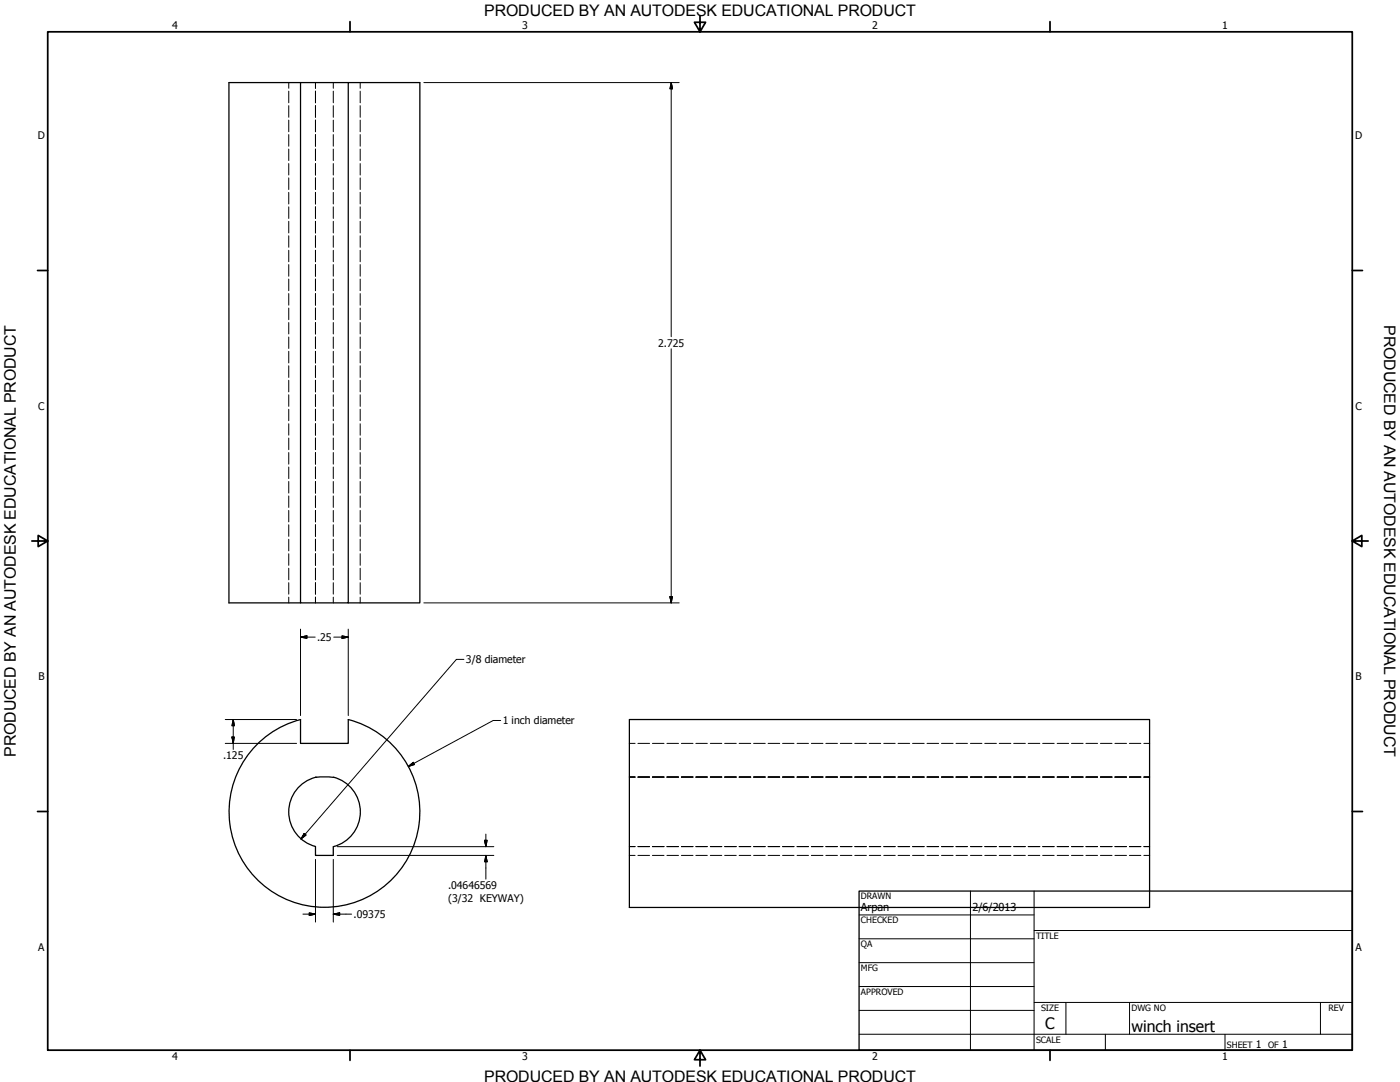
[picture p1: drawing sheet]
<svg xmlns="http://www.w3.org/2000/svg" width="559mm" height="432mm" viewBox="0 0 559 432" stroke-linecap="round" stroke-linejoin="round" font-family="sans-serif">
<!-- layer: Visible (ANSI) -->
<path d="M120 33h19M120 240.6h-28.6v-207.6h28.6v207.6h19v-207.6h28.6v207.6h-28.6M120 287.1v9.6h19v-9.6a38.1 38.1 0 0 1 21.8 58.6 38.1 38.1 0 0 1-62.5 0 38.1 38.1 0 0 1 21.7-58.6M251.2 287.1h207.7v75h-207.7zM133.1 310.2a14.7 14.7 0 0 0-15.6 6.2 14.3 14.3 0 0 0 8.4 21.4v3.6h7.1v-3.5M133.1 310.1a14.3 14.3 0 0 1 10.7 13.9 14.3 14.3 0 0 1-10.7 13.9" fill="none" stroke="#000" stroke-width=".51"/>
<circle cx="125.9" cy="310.2" r=".25" fill="#000"/>
<!-- layer: Hidden (ANSI) -->
<g fill="none" stroke="#000" stroke-width=".4">
<path d="M115.3 33v2.2M115.3 36.4v4.6M125.9 33v2.2M125.9 36.4v4.6M133 33v2.2M133 36.4v4.6M143.8 33v2.2M143.8 36.4v4.6M115.3 42.2v4.6M115.3 47.9v4.7M115.3 53.7v4.7M115.3 59.5v4.6"/>
<path d="M125.9 42.2v4.6M125.9 47.9v4.7M125.9 53.7v4.7M125.9 59.5v4.6M133 42.2v4.6M133 47.9v4.7M133 53.7v4.7M133 59.5v4.6M143.8 42.2v4.6M143.8 47.9v4.7M143.8 53.7v4.7M143.8 59.5v4.6"/>
<path d="M115.3 65.3v4.5M115.3 71v4.6M115.3 76.8v4.6M125.9 65.3v4.5M125.9 71v4.6M125.9 76.8v4.6M133 65.3v4.5M133 71v4.6M133 76.8v4.6M143.8 65.3v4.5M143.8 71v4.6M143.8 76.8v4.6"/>
<path d="M115.3 82.6v4.6M115.3 88.3v4.7M115.3 94.1v4.6M115.3 99.9v4.6M125.9 82.6v4.6M125.9 88.3v4.7M125.9 94.1v4.6M125.9 99.9v4.6M133 82.6v4.6M133 88.3v4.7M133 94.1v4.6M133 99.9v4.6"/>
<path d="M143.8 82.6v4.6M143.8 88.3v4.7M143.8 94.1v4.6M143.8 99.9v4.6M115.3 105.6v4.6M115.3 111.4v4.6M115.3 117.2v4.6M125.9 105.6v4.6M125.9 111.4v4.6M125.9 117.2v4.6M133 105.6v4.6M133 111.4v4.6"/>
<path d="M133 117.2v4.6M143.8 105.6v4.6M143.8 111.4v4.6M143.8 117.2v4.6M115.3 122.9v4.7M115.3 128.7v4.6M115.3 134.5v4.6M125.9 122.9v4.7M125.9 128.7v4.6M125.9 134.5v4.6M133 122.9v4.7M133 128.7v4.6"/>
<path d="M133 134.5v4.6M143.8 122.9v4.7M143.8 128.7v4.6M143.8 134.5v4.6M115.3 140.2v4.6M115.3 146v4.6M115.3 151.8v4.6M115.3 157.5v4.7M125.9 140.2v4.6M125.9 146v4.6M125.9 151.8v4.6M125.9 157.5v4.7"/>
<path d="M133 140.2v4.6M133 146v4.6M133 151.8v4.6M133 157.5v4.7M143.8 140.2v4.6M143.8 146v4.6M143.8 151.8v4.6M143.8 157.5v4.7M115.3 163.3v4.6M115.3 169.1v4.6M115.3 174.8v4.7M125.9 163.3v4.6"/>
<path d="M125.9 169.1v4.6M125.9 174.8v4.7M133 163.3v4.6M133 169.1v4.6M133 174.8v4.7M143.8 163.3v4.6M143.8 169.1v4.6M143.8 174.8v4.7M115.3 180.6v4.6M115.3 186.4v4.6M115.3 192.2v4.6M115.3 197.9v4.6"/>
<path d="M125.9 180.6v4.6M125.9 186.4v4.6M125.9 192.2v4.6M125.9 197.9v4.6M133 180.6v4.6M133 186.4v4.6M133 192.2v4.6M133 197.9v4.6M143.8 180.6v4.6M143.8 186.4v4.6M143.8 192.2v4.6M143.8 197.9v4.6"/>
<path d="M115.3 203.7v4.6M115.3 209.4v4.7M115.3 215.2v4.6M125.9 203.7v4.6M125.9 209.4v4.7M125.9 215.2v4.6M133 203.7v4.6M133 209.4v4.7M133 215.2v4.6M143.8 203.7v4.6M143.8 209.4v4.7M143.8 215.2v4.6"/>
<path d="M115.3 221v4.6M115.3 226.8v4.6M115.3 232.5v4.6M115.3 238.3v2.3M125.9 221v4.6M125.9 226.8v4.6M125.9 232.5v4.6M125.9 238.3v2.3M133 221v4.6M133 226.8v4.6M133 232.5v4.6M133 238.3v2.3"/>
<path d="M143.8 221v4.6M143.8 226.8v4.6M143.8 232.5v4.6M143.8 238.3v2.3M251.2 296.7h2.3M254.6 296.7h4.7M260.4 296.7h4.6M266.2 296.7h4.6M272 296.7h4.6M277.7 296.7h4.6M283.5 296.7h4.6M289.2 296.7h4.7"/>
<path d="M295 296.7h4.7M300.8 296.7h4.6M306.6 296.7h4.6M312.4 296.7h4.5M318.1 296.7h4.6M323.8 296.7h4.7M329.6 296.7h4.7M335.4 296.7h4.6M341.2 296.7h4.6M347 296.7h4.5M352.7 296.7h4.6M358.5 296.7h4.6"/>
<path d="M364.2 296.7h4.7M370 296.7h4.6M375.8 296.7h4.6M381.6 296.7h4.5M387.3 296.7h4.6M393.1 296.7h4.6M398.8 296.7h4.7M404.6 296.7h4.7M410.4 296.7h4.6M416.2 296.7h4.6M422 296.7h4.5M427.7 296.7h4.6"/>
<path d="M433.5 296.7h4.6M439.2 296.7h4.7M445 296.7h4.6M450.8 296.7h4.6M456.6 296.7h2.3M251.2 310.2h2.3M251.2 309.9h2.3M254.6 310.2h4.7M254.6 309.9h4.7M260.4 310.2h4.6M260.4 309.9h4.6M266.2 310.2h4.6"/>
<path d="M266.2 309.9h4.6M272 310.2h4.6M272 309.9h4.6M277.7 310.2h4.6M277.7 309.9h4.6M283.5 310.2h4.6M283.5 309.9h4.6M289.2 310.2h4.7M289.2 309.9h4.7M295 310.2h4.7M295 309.9h4.7M300.8 310.2h4.6"/>
<path d="M300.8 309.9h4.6M306.6 310.2h4.6M306.6 309.9h4.6M312.4 310.2h4.5M312.4 309.9h4.5M318.1 310.2h4.6M318.1 309.9h4.6M323.8 310.2h4.7M323.8 309.9h4.7M329.6 310.2h4.7M329.6 309.9h4.7M335.4 310.2h4.6"/>
<path d="M335.4 309.9h4.6M341.2 310.2h4.6M341.2 309.9h4.6M347 310.2h4.5M347 309.9h4.5M352.7 310.2h4.6M352.7 309.9h4.6M358.5 310.2h4.6M358.5 309.9h4.6M364.2 310.2h4.7M364.2 309.9h4.7M370 310.2h4.6"/>
<path d="M370 309.9h4.6M375.8 310.2h4.6M375.8 309.9h4.6M381.6 310.2h4.5M381.6 309.9h4.5M387.3 310.2h4.6M387.3 309.9h4.6M393.1 310.2h4.6M393.1 309.9h4.6M398.8 310.2h4.7M398.8 309.9h4.7M404.6 310.2h4.7"/>
<path d="M404.6 309.9h4.7M410.4 310.2h4.6M410.4 309.9h4.6M416.2 310.2h4.6M416.2 309.9h4.6M422 310.2h4.5M422 309.9h4.5M427.7 310.2h4.6M427.7 309.9h4.6M433.5 310.2h4.6M433.5 309.9h4.6M439.2 310.2h4.7"/>
<path d="M439.2 309.9h4.7M445 310.2h4.6M445 309.9h4.6M450.8 310.2h4.6M450.8 309.9h4.6M456.6 310.2h2.3M456.6 309.9h2.3M251.2 337.9h2.3M251.2 337.8h2.3M254.6 337.9h4.7M254.6 337.8h4.7M260.4 337.9h4.6"/>
<path d="M260.4 337.8h4.6M266.2 337.9h4.6M266.2 337.8h4.6M272 337.9h4.6M272 337.8h4.6M277.7 337.9h4.6M277.7 337.8h4.6M283.5 337.9h4.6M283.5 337.8h4.6M289.2 337.9h4.7M289.2 337.8h4.7M295 337.9h4.7"/>
<path d="M295 337.8h4.7M300.8 337.9h4.6M300.8 337.8h4.6M306.6 337.9h4.6M306.6 337.8h4.6M312.4 337.9h4.5M312.4 337.8h4.5M318.1 337.9h4.6M318.1 337.8h4.6M323.8 337.9h4.7M323.8 337.8h4.7M329.6 337.9h4.7"/>
<path d="M329.6 337.8h4.7M335.4 337.9h4.6M335.4 337.8h4.6M341.2 337.9h4.6M341.2 337.8h4.6M347 337.9h4.5M347 337.8h4.5M352.7 337.9h4.6M352.7 337.8h4.6M358.5 337.9h4.6M358.5 337.8h4.6M364.2 337.9h4.7"/>
<path d="M364.2 337.8h4.7M370 337.9h4.6M370 337.8h4.6M375.8 337.9h4.6M375.8 337.8h4.6M381.6 337.9h4.5M381.6 337.8h4.5M387.3 337.9h4.6M387.3 337.8h4.6M393.1 337.9h4.6M393.1 337.8h4.6M398.8 337.9h4.7"/>
<path d="M398.8 337.8h4.7M404.6 337.9h4.7M404.6 337.8h4.7M410.4 337.9h4.6M410.4 337.8h4.6M416.2 337.9h4.6M416.2 337.8h4.6M422 337.9h4.5M422 337.8h4.5M427.7 337.9h4.6M427.7 337.8h4.6M433.5 337.9h4.6"/>
<path d="M433.5 337.8h4.6M439.2 337.9h4.7M439.2 337.8h4.7M445 337.9h4.6M445 337.8h4.6M450.8 337.9h4.6M450.8 337.8h4.6M456.6 337.9h2.3M456.6 337.8h2.3M251.2 341.4h2.3M254.6 341.4h4.7M260.4 341.4h4.6"/>
<path d="M266.2 341.4h4.6M272 341.4h4.6M277.7 341.4h4.6M283.5 341.4h4.6M289.2 341.4h4.7M295 341.4h4.7M300.8 341.4h4.6M306.6 341.4h4.6M312.4 341.4h4.5M318.1 341.4h4.6M323.8 341.4h4.7M329.6 341.4h4.7"/>
<path d="M335.4 341.4h4.6M341.2 341.4h4.6M347 341.4h4.5M352.7 341.4h4.6M358.5 341.4h4.6M364.2 341.4h4.7M370 341.4h4.6M375.8 341.4h4.6M381.6 341.4h4.5M387.3 341.4h4.6M393.1 341.4h4.6M398.8 341.4h4.7"/>
<path d="M404.6 341.4h4.7M410.4 341.4h4.6M416.2 341.4h4.6M422 341.4h4.5M427.7 341.4h4.6M433.5 341.4h4.6M439.2 341.4h4.7M445 341.4h4.6M450.8 341.4h4.6M456.6 341.4h2.3"/>
</g>
<!-- layer: Border (ANSI) -->
<g fill="none" stroke="#000" stroke-width=".7">
<path d="M19 12.7h520.8v406.4h-520.8zM139.7 8.6v4.1M279.4 6.3v6.4l-2.2-3.8h4.4l-2.2 3.8M419.1 8.6v4.1M15 107.9h4M539.8 107.9h4M12.7 215.9h6.3l-3.8-2.2v4.4l3.8-2.2M539.8 215.9l3.8 2.2v-4.4l-3.8 2.2h6.3M15 323.8h4M539.8 323.8h4M139.7 419.1v4.1M279.4 419.1l2.2 3.8h-4.4l2.2-3.8v6.3"/>
<path d="M419.1 419.1v4.1"/>
</g>
<!-- layer: Title (ANSI) -->
<g fill="none" stroke="#000" stroke-width=".4">
<path d="M387.3 355.6v63.5M412.7 355.6v63.5M342.9 365.1h69.8M342.9 374.6h69.8M412.7 371.3h127.1M342.9 384.2h69.8M342.9 393.7h69.8M342.9 412.7h196.9M342.9 403.2h69.8M412.7 400h127.1M425.4 400v12.7M441.2 412.7v6.4"/>
<path d="M450.8 400v12.7M488.9 412.7v6.4M527 400v12.7"/>
</g>
<path d="M342.9 355.6h196.9v63.5h-196.9z" fill="none" stroke="#000" stroke-width=".51"/>
<!-- layer: Dimension (ANSI) -->
<g fill="none" stroke="#000" stroke-width=".4">
<path d="M169.2 33h101.9M267.9 33l.5 2.4h-1zM267.9 33v101.4M267.9 139.2v101.4M267.4 238.1h1l-.5 2.5zM120 254.3l2.5-.6v1.1zM120 254.3h5.8M120 251.1v34.5M133.2 254.3h5.8M136.5 253.7l2.5 .6-2.5 .5zM139 251.1v34.5M169.2 240.6h101.9"/>
<path d="M185.2 263.1h-3l-62.1 71.7M89.9 296.7h28.5M89.9 287.1h28.5M92.6 294.1h.9l-.4 2.6zM93.1 287.1l.4 2.5h-.9zM93.1 287.1v12M199.8 287.5h-3l-33.8 18.4M163 305.9l2-1.7 .4 .9zM121.4 332.6l.8 .6-2.1 1.6zM134.6 337.9h62.5M193.4 335.3h1l-.5 2.6zM193.9 332.9v5"/>
<path d="M125.9 343v25M133 343v25M134.6 341.4h62.5M193.9 341.4l.5 2.5h-1zM193.9 341.4v9.4M120.9 364.8h5M123.4 364.3l2.5 .5-2.5 .5zM133 364.8l2.6-.5v1zM133 364.8h7.3"/>
</g>
<g fill="#000" stroke="#000" stroke-width=".4">
<path d="M267.9 33l.5 2.4zM267.9 33l.5 2.4h-1zM267.4 238.1l.5 2.5zM267.4 238.1h1l-.5 2.5zM120 254.3l2.5-.6zM120 254.3l2.5-.6v1.1zM136.5 254.8l2.5-.5zM136.5 253.7l2.5 .6-2.5 .5zM92.6 294.1l.5 2.6zM92.6 294.1h.9l-.4 2.6zM93.1 287.1l.4 2.5zM93.1 287.1l.4 2.5h-.9z"/>
<path d="M163 305.9l2-1.7zM163 305.9l2-1.7 .4 .9zM121.4 332.6l-1.3 2.2zM121.4 332.6l.8 .6-2.1 1.6zM193.4 335.3l.5 2.6zM193.4 335.3h1l-.5 2.6zM193.9 341.4l.5 2.5zM193.9 341.4l.5 2.5h-1zM123.4 365.3l2.5-.5zM123.4 364.3l2.5 .5-2.5 .5zM133 364.8l2.6-.5zM133 364.8l2.6-.5v1z"/>
</g>
<g font-size="6.4">
<text x="552.4" y="129.8" transform="rotate(90 552.4 129.8)">PRODUCED BY AN AUTODESK EDUCATIONAL PRODUCT</text>
<text x="6.3" y="302" transform="rotate(-90 6.3 302)">PRODUCED BY AN AUTODESK EDUCATIONAL PRODUCT</text>
</g>
<g font-size="6.3">
<text x="193.3" y="6.3">PRODUCED BY AN AUTODESK EDUCATIONAL PRODUCT</text>
<text x="417.2" y="410.6">C</text>
<text x="451.6" y="411.9">winch insert</text>
<text x="193.3" y="431.8">PRODUCED BY AN AUTODESK EDUCATIONAL PRODUCT</text>
</g>
<g font-size="4.4">
<text x="343.7" y="363.5">Arpan</text>
<text x="388.1" y="363.7">2/6/2013</text>
</g>
<g font-size="4.2">
<text x="68.7" y="11.7">4</text>
<text x="208.4" y="11.7">3</text>
<text x="348.1" y="11.7">2</text>
<text x="487.8" y="11.7">1</text>
<text x="15.1" y="55.5">D</text>
<text x="540.9" y="55.5">D</text>
<text x="262.7" y="138.3">2.725</text>
<text x="15.2" y="163.4">C</text>
<text x="541" y="163.4">C</text>
<text x="126.6" y="255.8">.25</text>
<text x="186" y="264.7">3/8 diameter</text>
<text x="15.3" y="271.4">B</text>
<text x="541.1" y="271.4">B</text>
<text x="200.7" y="289.1">1 inch diameter</text>
<text x="89" y="303">.125</text>
<text x="178.8" y="354.7">.04646569</text>
<text x="178.8" y="360">(3/32 KEYWAY)</text>
<text x="141.2" y="366.3">.09375</text>
<text x="15.2" y="379.3">A</text>
<text x="541" y="379.3">A</text>
<text x="501.3" y="418.3">1</text>
<text x="511.8" y="418.3">1</text>
<text x="68.7" y="423.2">4</text>
<text x="208.4" y="423.2">3</text>
<text x="348.1" y="423.2">2</text>
<text x="487.8" y="423.2">1</text>
</g>
<g font-size="3.5">
<text x="343.7" y="358.9">DRAWN</text>
<text x="343.7" y="368.5">CHECKED</text>
<text x="413.5" y="374.6">TITLE</text>
<text x="343.7" y="378">QA</text>
<text x="343.7" y="387.5">MFG</text>
<text x="343.7" y="397.1">APPROVED</text>
<text x="415.5" y="403.4">SIZE</text>
<text x="451.6" y="403.4">DWG NO</text>
<text x="530.3" y="403.4">REV</text>
<text x="413.5" y="416.1">SCALE</text>
<text x="489.7" y="418.3">SHEET</text>
<text x="506.2" y="418.3">OF</text>
</g>
</svg>
